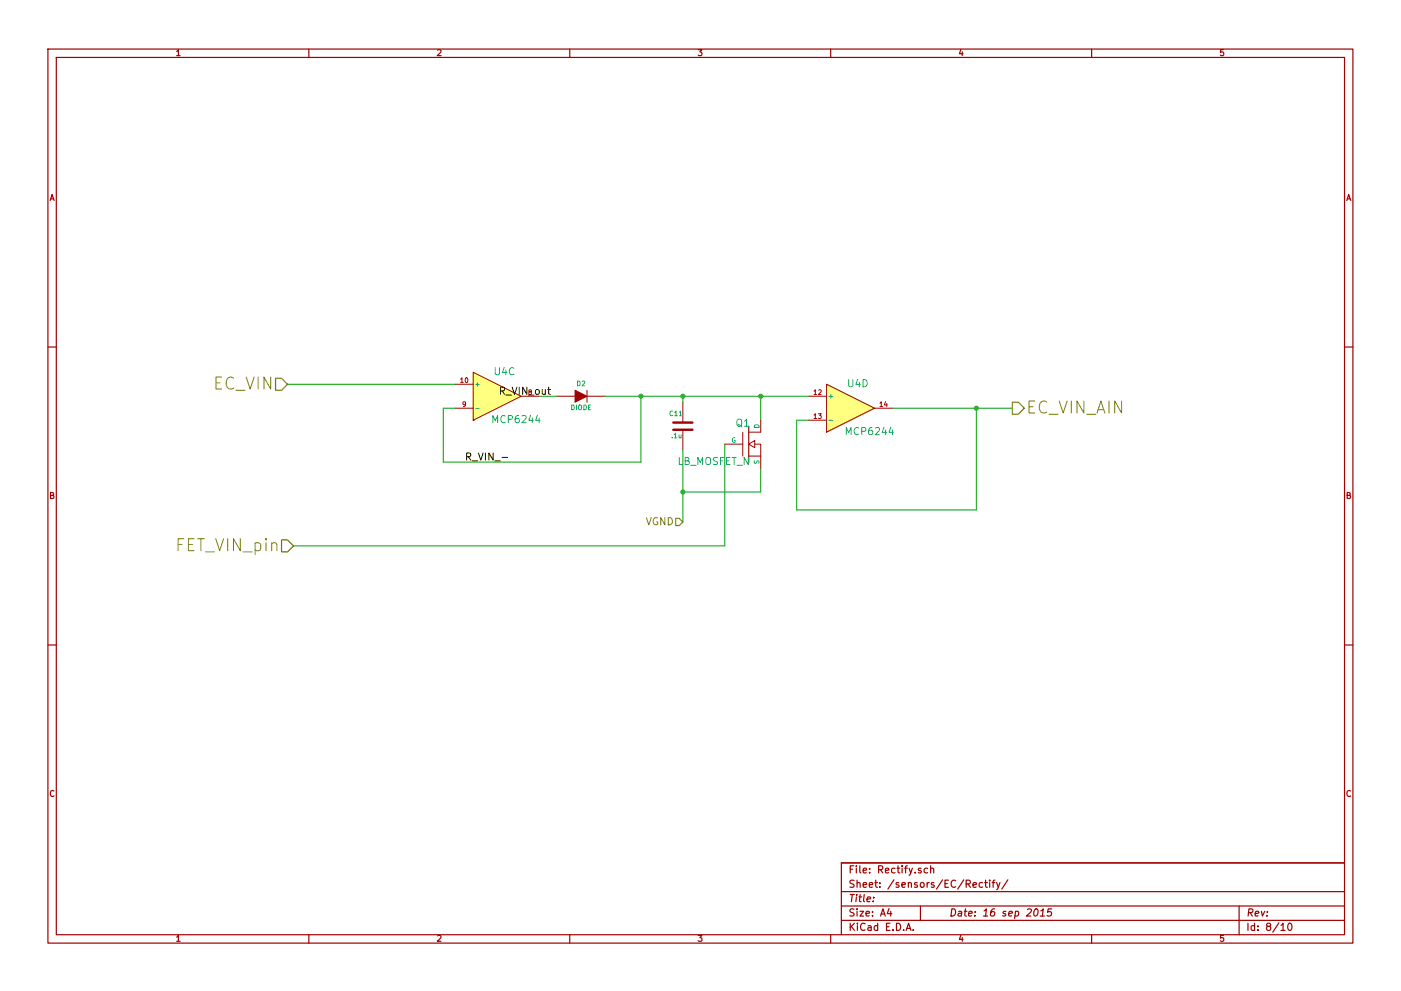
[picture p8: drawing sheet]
<svg xmlns="http://www.w3.org/2000/svg" width="297mm" height="210mm" viewBox="0 0 297 210" stroke-linecap="round" stroke-linejoin="round" font-family="sans-serif">
<g fill="none" stroke="#a00000" stroke-width=".25">
<path d="M10.2 10.4h276.6v189.7h-276.6zM11.9 12.2h273.2v186.1h-273.2zM65.5 10.4v1.8M120.8 10.4v1.8M176.1 10.4v1.8M231.4 10.4v1.8M10.2 73.6h1.7M285.1 73.6h1.7M158.7 90.4v7.6M10.2 136.8h1.7M285.1 136.8h1.7M65.5 198.3v1.8"/>
<path d="M120.8 198.3v1.8M176.1 198.3v1.8M178.4 189.2h106.7M178.4 195.3h106.7M178.4 192.2h106.7M185.2 190.4v.1M188.5 192.8l-.4 1h1M188.8 193.3v1.1M192.1 197.4l.5-1.5 .5 1.5M192.3 197h.7M193.6 197.3v.1M195.1 192.2v3.1"/>
<path d="M196.7 184.3l-.5-.1-.3 .3 .1 .6 .2 .1 .5-.1M197.3 184.3h.1a.36 .36 0 0 1 .6 .1v.8M197.3 183.7v1.5M206.3 187.8l.7-.2v-.3l-.5-.1-.2 .3 .1 .7h.6M208.3 187.3l-.4-.1-.3 .3 .1 .6 .2 .2 .4-.1M208.8 187.2h.5M209 186.7v1.4l.3 .2M209.8 186.7v.2M209.8 187.2v1.1M210.4 187.2h.5M210.9 186.7l-.3 .3v1.3M211.3 187.2l.4 1.1"/>
<path d="M212 187.2l-.5 1.4-.2 .2M213.7 186.7l-1.3 1.9M219.4 193l.3-.2a.78 .78 0 0 1 .5 .7 .78 .78 0 0 1-.4 .7l-.3 .2-.3-.3v-.7zM220.5 194.4h.9M220.7 193.3l.5-.5-.2 1.6M223 192.8h-.8l-.1 .8 .2-.2 .5 .1 .2 .2-.2 .5-.2 .2-.6-.2M231.4 198.3v1.8M262.7 192.2v6.1M271.6 196.3l.4-.4v1.5M271.6 197.4h.9M273.2 196l.2-.1a.81 .81 0 0 1 .5 .7 .81 .81 0 0 1-.5 .8l-.2-.1-.2-.5zM285.1 183.1h-106.7v15.2"/>
</g>
<g fill="none" stroke="#a00000" stroke-width=".21">
<path d="M100.3 79l10.2 5.1-10.2 5zM96.5 86.6h3.8M96.5 81.5h3.8M100.3 89.1h.1M110.5 84.1h3.8M118.1 84.1h3.8M124.5 82.8v2.5M124.5 84.1h3.8M144.8 85.3v4.4M144.8 91.2v4.3M153.7 94.2h3.8M157.5 91.7v5.1"/>
<path d="M158.7 94.2l1.3-.7v1.5zM158.7 96.8h2.6M160 94.2h1.3v2.6M161.3 89.1v2.6h-2.6M161.3 96.8v2.5M171.4 84.1h3.9M171.4 89.1h3.9M175.3 81.5l10.1 5.1-10.1 5.1zM185.4 86.6h3.8"/>
</g>
<path d="M121.9 82.8l2.6 1.3-2.6 1.2z" fill="#a00000" stroke="#a00000" stroke-width=".21"/>
<path d="M142.7 91.2h4.1M142.7 89.7h4.1" fill="none" stroke="#a00000" stroke-width=".51"/>
<path d="M61 81.5h35.5M114.3 84.1h3.8M128.3 84.1h43.1M135.9 84.1v13.9h-41.9v-11.4h2.5M144.8 84.1v1.2M144.8 95.5v15.2M153.7 94.2v21.6h-91.5M161.3 84.1v5M161.3 99.3v5.1h-16.5M189.2 86.6h25.4M207 86.6v21.6h-38.1v-19.1h2.5" fill="none" stroke="#00a000" stroke-width=".21"/>
<g fill="#ffff80" stroke="#ffff80" stroke-width=".25">
<path d="M100.3 79l10.2 5.1-10.2 5z"/>
<path d="M175.3 81.5l10.1 5.1-10.1 5.1z"/>
</g>
<path d="M100.8 86.6h.8M175.8 89.2h.7" fill="none" stroke="#00a0a0" stroke-width=".21"/>
<path d="M98.9 96.9l.8-.1 .1-.2-.1-.3-.2-.2h-.6v1.5" fill="none" stroke="#000" stroke-width=".21"/>
<g fill="#00a000" stroke="#00a000" stroke-width=".25">
<circle cx="207" cy="86.6" r=".41"/>
<circle cx="135.9" cy="84.1" r=".41"/>
<circle cx="144.8" cy="84.1" r=".41"/>
<circle cx="161.3" cy="84.1" r=".41"/>
<circle cx="144.8" cy="104.4" r=".41"/>
</g>
<path d="M58.4 80.3h1.3l1.3 1.2-1.3 1.3h-1.3zM214.6 85.3h1.3l1.3 1.3-1.3 1.3h-1.3zM59.7 114.5h1.3l1.2 1.3-1.2 1.3h-1.3zM143.3 110h.7l.8 .7-.8 .8h-.7z" fill="none" stroke="#808000" stroke-width=".25"/>
<g font-size="3.5" fill="#808000">
<text x="45.2" y="82.8">EC_VIN</text>
<text x="217.6" y="87.9">EC_VIN_AIN</text>
<text x="37.5" y="117.1">FET_VIN_pin</text>
</g>
<g font-size="2.1" fill="#00a0a0">
<text x="104.8" y="79.7">U4C</text>
<text x="179.8" y="82.2">U4D</text>
<text x="104.7" y="89.8">MCP6244</text>
<text x="156.1" y="90.6">Q1</text>
<text x="179.6" y="92.4">MCP6244</text>
<text x="143.6" y="98.7">LB_MOSFET_N</text>
</g>
<g font-size="2.1">
<text x="106.1" y="83.8">R_VIN_out</text>
<text x="99.8" y="97.8">R_VIN_-</text>
</g>
<text font-size="2.1" fill="#808000" x="136.7" y="111.5">VGND</text>
<g font-size="2.1" fill="#a00000">
<text x="179.9" y="185.4">File: Rectify.sch</text>
<text x="179.9" y="191.5">Title:</text>
<text x="179.9" y="188.4">Sheet: /sensors/EC/Rectify/</text>
<text x="179.9" y="197.6">KiCad E.D.A.</text>
<text x="179.9" y="194.5">Size: A4</text>
<text x="201.2" y="194.5">Date: 16 sep 2015</text>
<text x="264.2" y="194.5">Rev:</text>
<text x="264.2" y="197.6">Id: 8/10</text>
</g>
<g font-size="1.8" fill="#a00000">
<text x="37.3" y="11.9">1</text>
<text x="92.7" y="11.9">2</text>
<text x="148" y="11.9">3</text>
<text x="203.3" y="11.9">4</text>
<text x="258.6" y="11.9">5</text>
<text x="10.4" y="42.7">A</text>
<text x="285.3" y="42.7">A</text>
<text x="10.4" y="105.9">B</text>
<text x="285.3" y="105.9">B</text>
<text x="10.4" y="169.1">C</text>
<text x="285.3" y="169.1">C</text>
<text x="37.3" y="199.8">1</text>
<text x="92.7" y="199.8">2</text>
<text x="148" y="199.8">3</text>
<text x="203.3" y="199.8">4</text>
<text x="258.6" y="199.8">5</text>
</g>
<g font-size="1.4" fill="#a00000">
<text x="97.6" y="81.3">10</text>
<text x="172.6" y="83.8">12</text>
<text x="98" y="86.4">9</text>
<text x="172.6" y="88.9">13</text>
<text x="186.5" y="86.4">14</text>
</g>
<g font-size="1.4" fill="#00a0a0">
<text x="100.6" y="82">+</text>
<text x="122.3" y="82">D2</text>
<text x="121" y="87">DIODE</text>
<text x="142" y="88.3">C11</text>
<text x="175.5" y="84.6">+</text>
<text x="142.4" y="93">.1u</text>
<text x="155" y="94">G</text>
<text x="161" y="90.9" transform="rotate(-90 161 90.9)">D</text>
<text x="161" y="98.5" transform="rotate(-90 161 98.5)">S</text>
</g>
<text font-size="1.4" x="112" y="83.8">8</text>
</svg>
